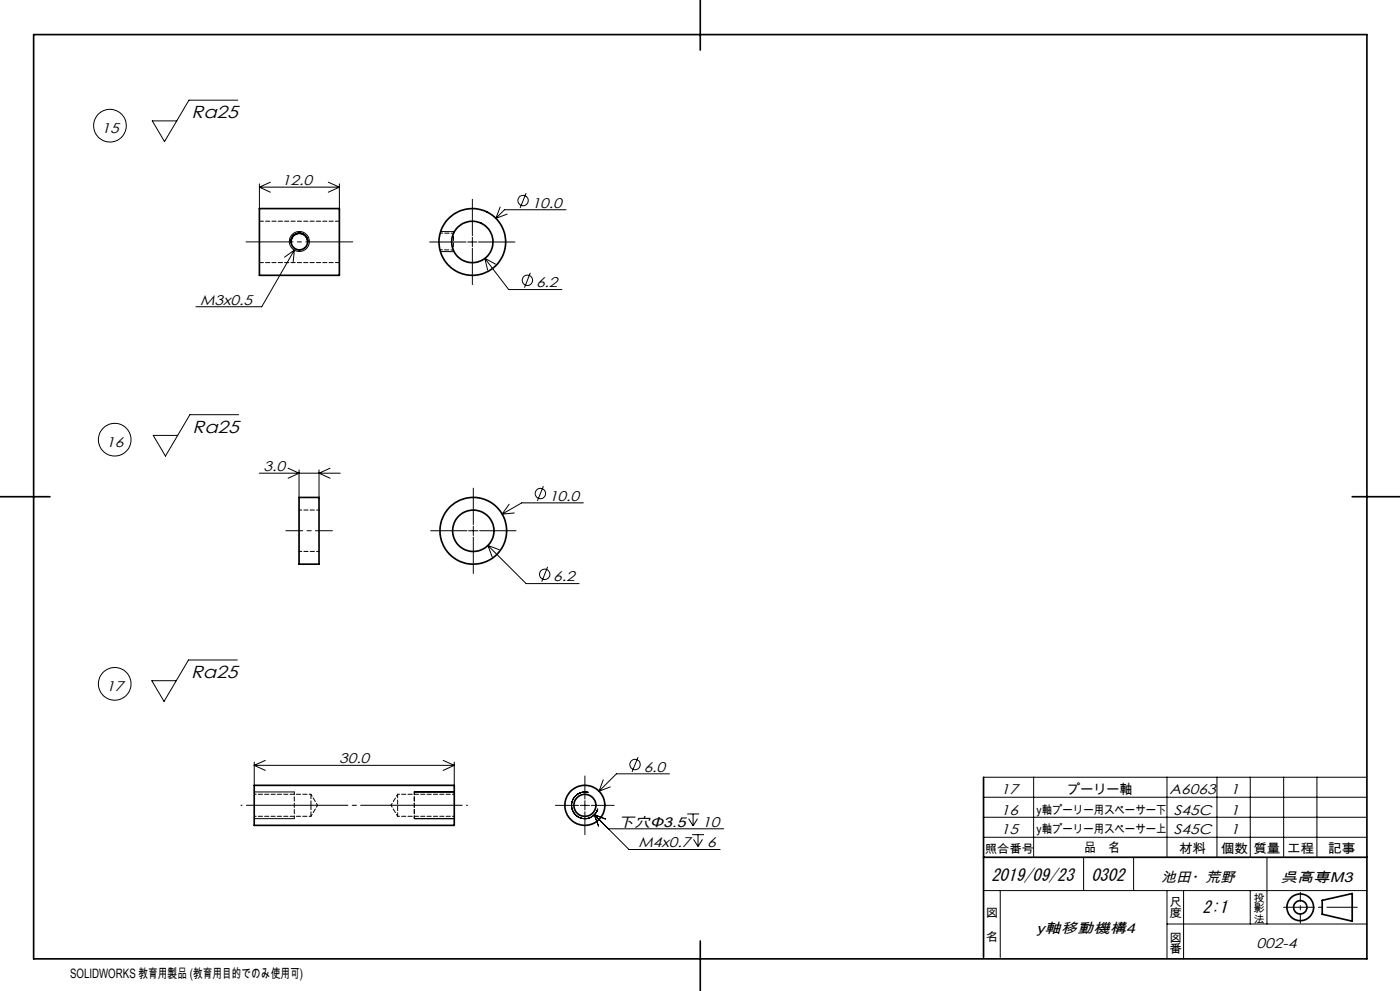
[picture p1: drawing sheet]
<svg xmlns="http://www.w3.org/2000/svg" width="420mm" height="297mm" viewBox="0 0 420 297" stroke-linecap="round" stroke-linejoin="round" font-family="sans-serif">
<g fill="none" stroke="#000" stroke-width=".3">
<path d="M71.3 30h-14.6l-7.3 12.4-3.7-6.2h7.3M77.8 55.1v7.4M77.8 56.1h24M77.8 56.1l3.3 1.5M81.1 54.6l-3.3 1.5M98.5 54.6l3.3 1.5M101.8 55.1v7.4M101.8 56.1l-3.3 1.5M141.7 59.7v10.9M157.8 57.9l-1.8 4.4M88.3 75l-9.8 16.9h-19.7M88.3 75l-2.9 2.1"/>
<path d="M88.3 75l-.4 3.6M128.9 72.5h10.9M132.1 75.4h3.9M132.2 69.4h3.9M140.3 72.5h2.8M141.7 71.1v2.8M141.7 74.4v10.9M143.6 72.5h10.9M145.5 77.4l7.1 9.4h16M145.5 77.4l.8 3.6M145.5 77.4l3.2 1.8M150 62.1l-1.2 3.3"/>
<path d="M152.2 64.2l-3.4 1.2M169.8 62.9h-18.5l-2.5 2.5M159.1 81.8l-1.8 4.4M71.6 124.3h-14.6l-7.4 12.4-3.6-6.2h7.3M77.8 141.8h24.3M86.4 140.3l3.3 1.5-3.3 1.5M89.7 140.8v8.3M95.7 140.8v8.3M99 140.3l-3.3 1.5 3.3 1.5M129.2 159.1h10.9M140.6 159.1h2.8M142 146.3v10.9"/>
<path d="M142 157.7v2.8M143.9 159.1h10.9M152.8 151.1l-2.2 3M154.3 153.7l-3.7 .4M163 145.7l-1.8 4.4M175 150.7h-18.5l-5.9 3.4M142 161v10.9M146.4 163.5l11.4 11.4h15.9M146.4 163.5l1.2 3.4M146.4 163.5l3.4 1.2M164.3 169.9l-1.8 4.4M71.2 197.8h-14.6l-7.4 12.4-3.7-6.2h7.4"/>
<path d="M76.3 237.3h12M76.3 228.4v7M76.3 229.4h60M76.3 229.4l3.3 1.5M79.6 227.9l-3.3 1.5M124.3 237.3h12M133 227.9l3.3 1.5M136.3 228.4v7M136.3 229.4l-3.3 1.5M175.5 232.5v7M175.5 240v2.7M176.5 237.5a4 4 0 0 0-4.9 2.8 4 4 0 0 0 2.8 4.9 4 4 0 0 0 4.9-2.8"/>
<path d="M181 233.7l-1.3 3.4M183.1 235.8l-3.4 1.3M191.4 226.9l-1.8 4.4M200.8 231.9h-15.9l-5.2 5.2M295.1 238.9h115M295.1 232.9h115M310.1 232.9v24M350.1 232.9v24M365.1 232.9v24M375.1 232.9v24M385.1 232.9v24M395.1 232.9v24"/>
<path d="M76.3 245.4h12M124.3 245.4h12M166.7 241.4h6.9M174.1 241.4h2.7M175.5 243.3v6.9M177.4 241.4h6.9M178.3 244.2l10.4 10.4h27.3M178.3 244.2l1.3 3.4M178.3 244.2l3.4 1.3M182.5 248.4h34.6M206.2 243.9h3.5M206.6 245.4l1.3 2.1"/>
<path d="M207.6 250.2h3.6M207.9 243.9v3.6M208.1 251.6l1.3 2.1M209.3 245.4l-1.4 2.1M209.4 250.2v3.5M210.7 251.6l-1.3 2.1M295.1 250.9h115M295.1 244.9h115M325.1 256.9v10M340.1 256.9v10M380.1 256.9v20M295.1 266.9h115"/>
<path d="M300.1 266.9v20M350.1 276.9h60M350.1 266.9v20.4M355.1 266.9v20.5M375.1 266.9v10"/>
<circle cx="33" cy="37.7" r="4.9"/>
<circle cx="89.8" cy="72.4" r="3"/>
<circle cx="156.9" cy="60.1" r="1.55"/>
<circle cx="158.2" cy="84" r="1.56"/>
<circle cx="34.4" cy="131.8" r="4.9"/>
<circle cx="162.1" cy="147.9" r="1.54"/>
<circle cx="163.4" cy="172.1" r="1.56"/>
<circle cx="34.4" cy="204.9" r="4.9"/>
<circle cx="190.5" cy="229.1" r="1.55"/>
</g>
<g fill="none" stroke="#000" stroke-width=".5">
<path d="M10.1 10.4h400v277h-400zM210.1 0v15M77.8 62.5h24v20h-24zM92.3 72.4a2.49 2.49 0 0 0-2.5-2.5 2.49 2.49 0 0 0-2.5 2.5M0 148.9h15M89.7 149.1h6v20h-6zM405.7 148.9h14.3M76.3 235.4h60v12h-60zM295.1 232.9v54M295.1 256.9h115M396.7 269.8l9-2v8.3l-9-2.1zM210.1 282v15"/>
<circle cx="89.8" cy="72.4" r="2.51"/>
<circle cx="141.7" cy="72.5" r="6.2"/>
<circle cx="141.7" cy="72.5" r="10"/>
<circle cx="142" cy="159.1" r="10"/>
<circle cx="142" cy="159.1" r="6.2"/>
<circle cx="175.5" cy="241.4" r="3.3"/>
<circle cx="175.5" cy="241.4" r="6"/>
<circle cx="390.1" cy="271.9" r="4"/>
<circle cx="390.1" cy="271.9" r="2"/>
</g>
<path d="M99.7 159.1h-14" fill="none" stroke="#000" stroke-width=".3" stroke-dasharray="30.5 1.3 1.3 1.3" stroke-dashoffset="25.4"/>
<path d="M72.3 241.3h68" fill="none" stroke="#000" stroke-width=".3" stroke-dasharray="30.5 1.3 1.3 1.3" stroke-dashoffset="-1.6"/>
<path d="M73.8 72.5h32" fill="none" stroke="#000" stroke-width=".3" stroke-dasharray="30.5 1.3 1.3 1.3" stroke-dashoffset="16.4"/>
<path d="M390.1 276.7v-9.3" fill="none" stroke="#000" stroke-width=".3" stroke-dasharray="30.5 1.3 1.3 1.3" stroke-dashoffset="27.8"/>
<path d="M385.1 271.9h22.1" fill="none" stroke="#000" stroke-width=".3" stroke-dasharray="30.5 1.3 1.3 1.3" stroke-dashoffset="21.3"/>
<path d="M124.3 237.3v8M88.3 245.3v-8" fill="none" stroke="#000" stroke-width=".3" stroke-dasharray="1.3 .6" stroke-dashoffset=".4"/>
<path d="M132 74.9h4M136 75.4l.1-6M136.1 69.9h-4M95.7 152.9h-6M89.7 165.3h6" fill="none" stroke="#000" stroke-width=".3" stroke-dasharray="1.3 .6" stroke-dashoffset=".5"/>
<path d="M89.8 74.9a2.49 2.49 0 0 1-2.5-2.5M92.3 72.4a2.49 2.49 0 0 1-2.5 2.5M119.3 238l-2 3.3M93.3 244.6l2-3.3M95.3 241.3l-2-3.3M117.3 241.3l2 3.3" fill="none" stroke="#000" stroke-width=".3" stroke-dasharray="1.3 .6" stroke-dashoffset=".6"/>
<path d="M87.3 72.4h.1M92.3 72.4h.1" fill="none" stroke="#000" stroke-width=".3" stroke-dasharray="1.3 .6"/>
<path d="M77.8 78.7h24M101.8 66.3h-24" fill="none" stroke="#000" stroke-width=".3" stroke-dasharray="1.3 .6" stroke-dashoffset=".1"/>
<path d="M93.3 241.3v-3.3M93.3 244.6v-3.3" fill="none" stroke="#000" stroke-width=".3" stroke-dasharray="1.3 .6" stroke-dashoffset="-.1"/>
<path d="M119.3 238v6.6" fill="none" stroke="#000" stroke-width=".3" stroke-dasharray="1.3 .6" stroke-dashoffset=".2"/>
<path d="M93.3 238h-17M136.3 238h-17M76.3 244.6h17M119.3 244.6h17" fill="none" stroke="#000" stroke-width=".3" stroke-dasharray="1.3 .6" stroke-dashoffset=".7"/>
<g font-size="5.2">
<text x="57.5" y="35.5">Ra25</text>
<text x="57.8" y="129.8">Ra25</text>
<text x="57.4" y="203.3">Ra25</text>
</g>
<g font-size="5.1">
<text x="297.4" y="263.9">2019/09/23</text>
<text x="327.4" y="263.9">0302</text>
<text x="360.8" y="273.5">2:1</text>
</g>
<g font-size="4.2">
<text x="30.4" y="39.7">15</text>
<text x="84.6" y="55.5">12.0</text>
<text x="159.5" y="62.2">10.0</text>
<text x="160.8" y="86.1">6.2</text>
<text x="60.1" y="91.3">M3x0.5</text>
<text x="31.8" y="133.8">16</text>
<text x="79.1" y="141.2">3.0</text>
<text x="164.7" y="150">10.0</text>
<text x="166" y="174.3">6.2</text>
<text x="31.8" y="207">17</text>
<text x="101.7" y="228.8">30.0</text>
<text x="193.1" y="231.3">6.0</text>
<text x="300.3" y="237.9">17</text>
<text x="350.9" y="237.9">A6063</text>
<text x="369.1" y="237.9">1</text>
<text x="300.3" y="244.1">16</text>
<text x="352.2" y="244.1">S45C</text>
<text x="369.1" y="244.1">1</text>
<text x="185.4" y="247.7">下穴Φ3.5</text>
<text x="210.7" y="247.7">10</text>
<text x="300.3" y="249.9">15</text>
<text x="352.2" y="249.9">S45C</text>
<text x="369.1" y="249.9">1</text>
<text x="191.6" y="253.9">M4x0.7</text>
<text x="212.2" y="253.9">6</text>
<text x="348.4" y="264.4">池田・荒野</text>
<text x="384.2" y="264.4">呉高専M3</text>
<text x="310.9" y="279.7">y軸移動機構4</text>
<text x="377" y="284.1">002-4</text>
</g>
<text font-size="4.1" x="320.2" y="237.9">プーリー軸</text>
<g font-size="3.9">
<text x="325.2" y="255.5">品　名</text>
<text x="353.7" y="255.6">材料</text>
<text x="366.2" y="255.6">個数</text>
<text x="376" y="255.6">質量</text>
<text x="386.1" y="255.6">工程</text>
<text x="398.4" y="255.6">記事</text>
<text x="21" y="293">SOLIDWORKS 教育用製品 (教育用目的でのみ使用可)</text>
</g>
<g font-size="3.5">
<text x="310.9" y="244">y軸プーリー用スペーサー下</text>
<text x="310.9" y="249.7">y軸プーリー用スペーサー上</text>
<text x="295.4" y="255.6">照合番号</text>
<text x="295.8" y="274.9">図</text>
<text x="350.8" y="271.4">尺</text>
<text x="350.8" y="274.9">度</text>
<text x="295.8" y="282">名</text>
<text x="350.8" y="282.2">図</text>
<text x="350.8" y="285.8">番</text>
</g>
<g font-size="3.2">
<text x="376" y="270.2">投</text>
<text x="376" y="273.4">影</text>
<text x="376" y="276.5">法</text>
</g>
</svg>
